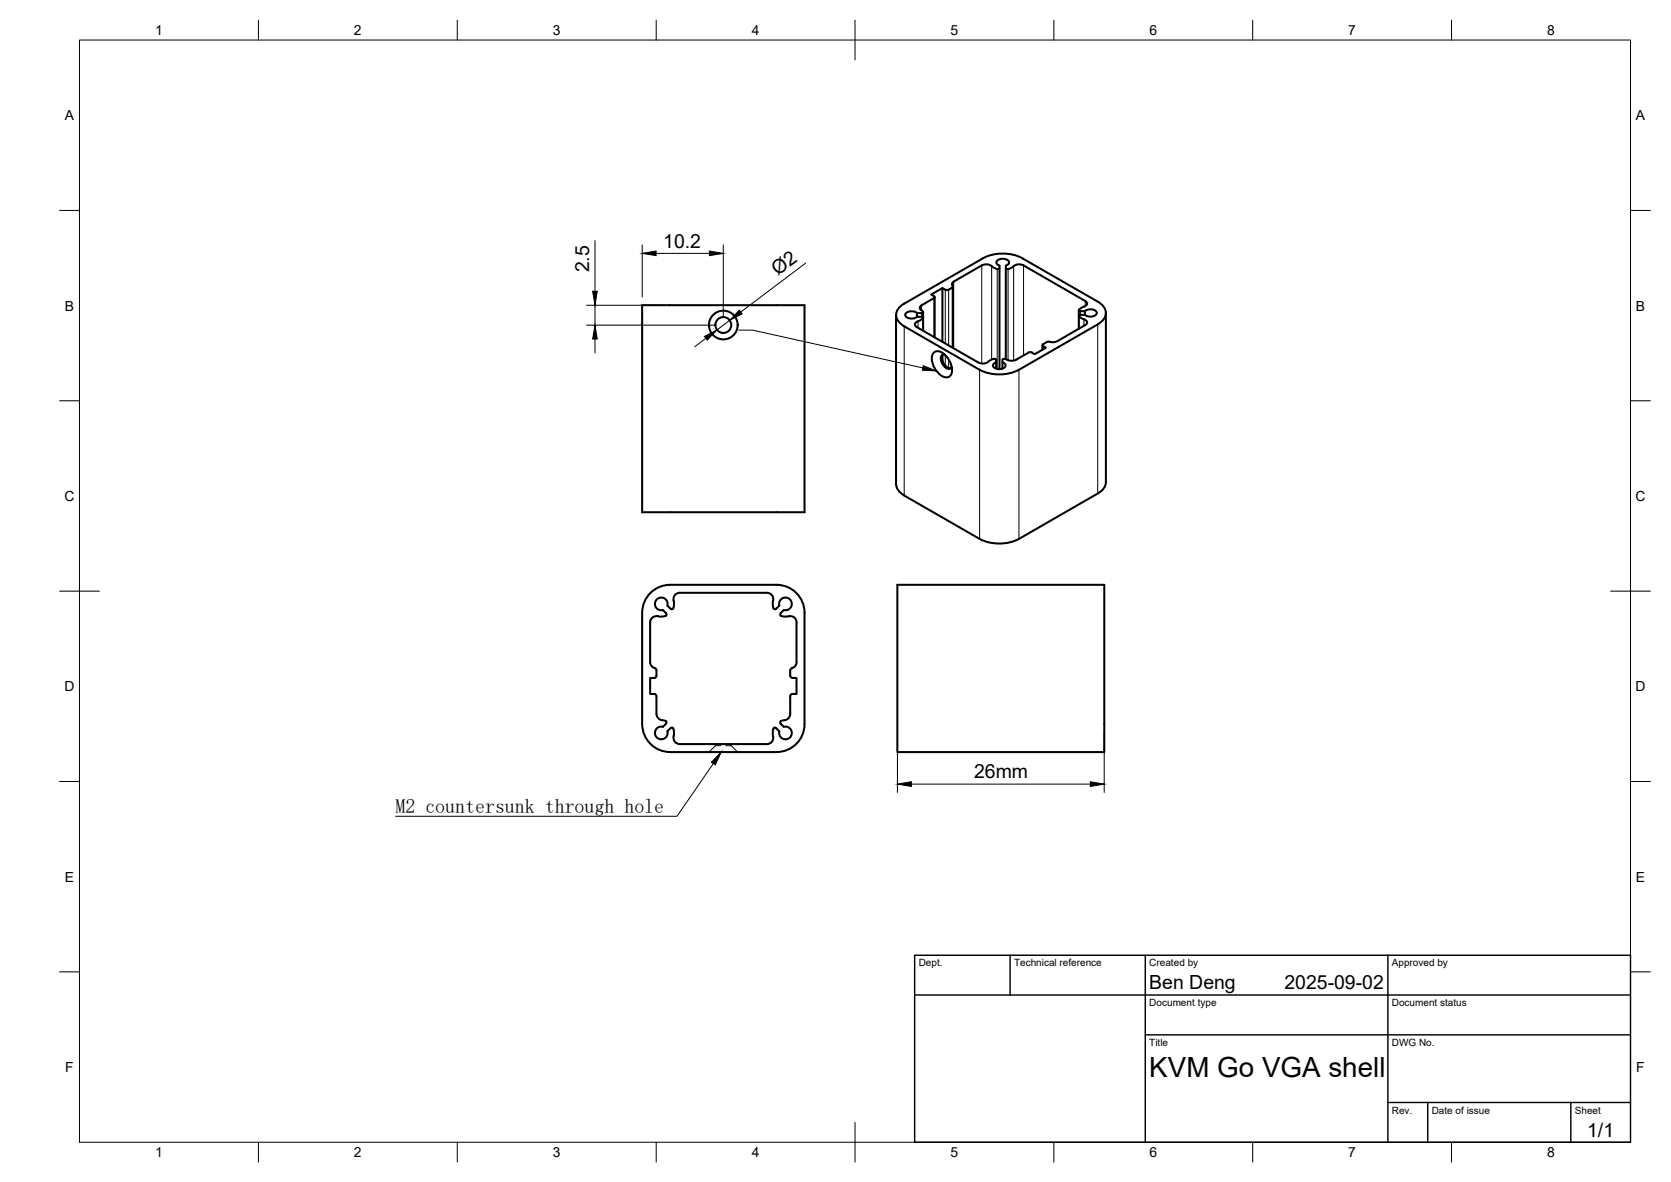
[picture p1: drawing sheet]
<svg xmlns="http://www.w3.org/2000/svg" width="420mm" height="297mm" viewBox="0 0 420 297" stroke-linecap="round" stroke-linejoin="round" font-family="sans-serif">
<!-- layer: Visible -->
<g fill="none" stroke="#000" stroke-width=".51">
<path d="M161.5 76.7h40.8v52h-40.8zM225.3 79.1v42.6M230.6 78.7a2.22 2.22 0 0 0-2.9 .1 1.14 1.14 0 0 0 1.5 1.3l.8-.2 .6-.3M231.7 76.7a.78 .78 0 0 0-.4 .8 .78 .78 0 0 0 .7 .7l.1 .1M232.1 78.4l-.2 .3h-1.3v.9h1.1l.4 .2-.5 .6-.8 .3a.75 .75 0 0 0-.7 .6 .75 .75 0 0 0 .4 .9M232.1 78.5v4.6M235 74.7v10.1M237 72.4v13.5M239.6 72v15.4M247.2 64.9l-19.8 11.4a2.96 2.96 0 0 0-1.4 4.5l1.4 1.2M247.2 64.9a10.9 10.9 0 0 1 9.9 0M251.3 67.4v.1a2.22 2.22 0 0 1-2.2-.8l-.9-.3-1.1 .2-7.3 4.2a.94 .94 0 0 0-.2 1.3l-1.3 .8-1.3-.5-2.9 1.6 .7 .4 .2 .4-3.3 1.9"/>
<path d="M252.9 66.8v23.5M252.9 67.4l.6 .2M252.9 66.7a.83 .83 0 0 0 .8-1 2.09 2.09 0 0 0-3.1 0 .85 .85 0 0 0 .7 1.1v26M257 64.9l19 10.9a2.96 2.96 0 0 1 1.4 4.5l-1.4 1.2-19.8 11.4a10.9 10.9 0 0 1-9.9 0l-18.9-10.9M257.4 66.7l15.5 8.9a.74 .74 0 0 1 .4 .9 .74 .74 0 0 1-.7 .6l-.8 .3-.5 .6 .2 .1 1.3 .1v.9M257.4 66.7a2.57 2.57 0 0 0-3.1 .6l-.8 .3M271.3 78v4.6M272.8 79.1h-1.1l-.4 .2 .5 .6 .8 .3a.75 .75 0 0 1 .7 .6 .75 .75 0 0 1-.4 .9l-7.1 4.1-1.1 .2-1.5-.1M272.8 78.2a2.22 2.22 0 0 1 2.9 .2 1.14 1.14 0 0 1-1.5 1.2l-.8-.1-.6-.4M278.1 78.7v42.5a3.5 3.5 0 0 1-2.1 2.8l-19.8 11.4a11 11 0 0 1-9.9 0l-18.9-10.9a3.5 3.5 0 0 1-2.1-2.8M230.5 82.2l15.5 8.9a2.57 2.57 0 0 0 3.1-.6l.8-.3M234.9 88.6a2.28 2.28 0 0 1 2.9 .8 4.7 4.7 0 0 1 1.3 4.8 1.75 1.75 0 0 1-2.8-.1 5 5 0 0 1-1.7-5.2z"/>
<path d="M237 89.3v1.4M237.1 89.1a2.47 2.47 0 0 0 2 3.4M237.5 89.1a1.05 1.05 0 0 0-.9 .6 1.05 1.05 0 0 0 .1 1l.4 1a1.44 1.44 0 0 0 2 .8l.2-.3M249.9 90.2l.6 .2v2.3M250.5 91a.83 .83 0 0 0-.8 1.1 2.09 2.09 0 0 0 3.1 0 .83 .83 0 0 0-.7-1.1M252.6 90.2l-.5 .2v2.3M252.6 90.2l.7 .2M255.5 90.4l-.8 .2-1.4-.2M258.6 88.6l-3.1 1.8M258.6 88.6h.9M262.1 86.7v1.2M262.3 87l.7 .4-2.8 1.6-.7-.4"/>
<path d="M263.2 86l-1.1 .6 .2 .4M163.5 156.4v10a1.77 1.77 0 0 0 1.4 1.6l.2 .5v1.3l-.2 .4-.4 .2M167.5 154.1l.1 .4a2.51 2.51 0 0 1-2.5 .3l-.7 .2-.6 .4-.3 1M168.6 153l-.8-.8a1.6 1.6 0 0 0-1.4-2 1.6 1.6 0 0 0-1.7 1.7 1.6 1.6 0 0 0 2 1.4l.8 .8M169.3 152.8l-.3 .3-.4-.1M169.4 151l.1 1.1-.2 .7M169.4 151a1.6 1.6 0 0 1 1.5-2h21.9a1.57 1.57 0 0 1 1.6 2M194.4 151l-.1 .7 .2 1.1M194.5 152.8l.5 .3 .9-.9a1.6 1.6 0 0 1 1.4-2 1.6 1.6 0 0 1 1.8 1.7 1.6 1.6 0 0 1-2 1.4l-.8 .8M196.3 154.1l-.1 .4a2.5 2.5 0 0 0 2.5 .3l.7 .2 .5 .4 .4 1M200.3 156.4v10a1.77 1.77 0 0 1-1.4 1.6l-.2 .5v1.5l.4 .3 1.2 .1v4h-1.2l-.4 .3v4.7a1.78 1.78 0 0 1-2 1.7l-.4 .2v.5M225.6 147h52.1v42h-52.1z"/>
<path d="M164.5 170.4h-1v4h1M164.5 174.4l.5 .3 .1 4.7a1.78 1.78 0 0 0 2 1.7l.4 .2v.5M167.5 181.8l-.8 .8a1.6 1.6 0 0 0-2 1.4 1.6 1.6 0 0 0 1.7 1.8 1.6 1.6 0 0 0 1.4-2l.8-.8M168.5 189h26.8M168.5 189a7 7 0 0 1-7-7v-28a7 7 0 0 1 7-7h26.8a7 7 0 0 1 7 7v28a7 7 0 0 1-7 7M196.3 181.8l.8 .8a1.6 1.6 0 0 1 2 1.5 1.6 1.6 0 0 1-1.8 1.7 1.6 1.6 0 0 1-1.4-2l-.8-.8-.3-.1a2.56 2.56 0 0 0-.4 2.5l-.1 .7-.5 .5-1 .4h-21.9a1.67 1.67 0 0 1-1.4-2.4l-.2-1.5-.3-.2-.4 .1"/>
<circle cx="181.9" cy="81.7" r="3.6"/>
<circle cx="181.9" cy="81.7" r="2"/>
</g>
<!-- layer: Visible Narrow -->
<g fill="none" stroke="#000" stroke-width=".25">
<path d="M231.7 78.7v.9M231.7 76.7v1.3M232.1 80v3.1M234.8 74.9v9.8M237.7 72.8v13.5M238.5 72.8v14M239.4 72.3v15M239.8 70.8v16.8M246.8 66.7v24.7M249.3 66.9v23.5M250.7 67.6v25.1M253.5 67.6v22.9"/>
<path d="M254.9 66.9v23.7M257.4 66.7v22.6M271.3 79.4v3.2M271.7 78.2v.9M272.9 75.6v1.3M227.4 82v42.5M230.8 80.7v1.7M237.7 89.3v2.6M238.5 90.3v2.2M246.3 92.9v42.5M256.2 92.9v42.5M262.3 87v.8"/>
<path d="M272.5 80.2v1.7M276 81.5v42.5"/>
</g>
<!-- layer: Hidden -->
<path d="M179.9 187.4h1.4M179.9 187v.4l-1.6 1.6M182.5 187.4h1.4M183.9 187.4l1.6 1.6M183.9 187v.4" fill="none" stroke="#000" stroke-width=".25"/>
<!-- layer: BORDER -->
<g fill="none" stroke="#000" stroke-width=".25">
<path d="M20 10.1h390v276.9h-390zM65 5.1v5M115 5.1v5M165 5.1v5M215 5.1v10M265 5.1v5M315 5.1v5M365 5.1v5M15 52.9h5M410 52.9h5M15 100.7h5M410 100.7h5"/>
<path d="M15 148.6h10M405 148.6h10M15 196.4h5M410 196.4h5M15 244.2h5M410 244.2h5M65 287v5M115 287v5M165 287v5M215 282.1v9.9M265 287v5M315 287v5"/>
<path d="M365 287v5"/>
</g>
<!-- layer: TITLEBLOCK -->
<path d="M230 240.1h180v46.9h-180zM230 250h180M254 240.1v9.9M288 240.1v46.9M349 240.1v46.9M288 260.1h122M349 277.1h61M359 277.1v9.9M395 277.1v9.9" fill="none" stroke="#000" stroke-width=".36"/>
<!-- layer: Leaders -->
<path d="M232.2 91.9l3.2 1.3-3.5-.2zM181.4 189l-1.5 3.2-1-.7z" fill="#000" stroke="#000" stroke-width=".25"/>
<path d="M185.7 83h3.5l42.8 9.5M179.4 191.9l-9.2 13.2h-70.7" fill="none" stroke="#000" stroke-width=".25"/>
<!-- layer: FD_Dimensions -->
<g fill="none" stroke="#000" stroke-width=".25">
<path d="M147.5 76.7h18.9M149.6 60.5v12.7M149.6 76.7v5M161.5 61.6v13M165 63.7h13.4M181.9 61.6v18M202.6 66.1l-16.3 12.3M147.5 81.7h32.3M149.6 85.2v3.5M177.5 85l-2.8 2.1M183.5 80.5l-3.2 2.4M225.7 184.1v15"/>
<path d="M229.2 197h45M277.6 184.1v15"/>
</g>
<path d="M149 73.2h1.2l-.6 3.5zM161.5 63.7l3.5-.6v1.1zM178.4 63.1l3.5 .6-3.5 .5zM185.9 77.9l.7 1-3.1 1.6zM149.6 81.7l.6 3.5h-1.2zM177.1 84.5l3.2-1.6-2.5 2.6zM225.7 197l3.5-.5v1.1zM274.2 196.5l3.4 .5-3.4 .6z" fill="#000" stroke="#000" stroke-width=".25"/>
<text font-size="7" x="289" y="270.6">KVM Go VGA shell</text>
<text font-size="5" x="99.4" y="204.4">M2 countersunk through hole</text>
<g font-size="4.9">
<text x="166.8" y="62.2">10.2</text>
<text x="148.1" y="68.5" transform="rotate(-90 148.1 68.5)">2.5</text>
<text x="195.5" y="69.5" transform="rotate(-37 195.5 69.5)">Ø2</text>
<text x="244.9" y="195.6">26mm</text>
<text x="289" y="248.5">Ben Deng</text>
<text x="323" y="248.5">2025-09-02</text>
<text x="399.1" y="285.7">1/1</text>
</g>
<g font-size="3.5">
<text x="39" y="8.8">1</text>
<text x="89" y="8.8">2</text>
<text x="139" y="8.8">3</text>
<text x="189" y="8.8">4</text>
<text x="239" y="8.8">5</text>
<text x="289" y="8.8">6</text>
<text x="339" y="8.8">7</text>
<text x="389" y="8.8">8</text>
<text x="16.3" y="30.2">A</text>
<text x="411.3" y="30.2">A</text>
<text x="16.3" y="78">B</text>
<text x="411.3" y="78">B</text>
<text x="16.2" y="125.9">C</text>
<text x="411.2" y="125.9">C</text>
<text x="16.2" y="173.7">D</text>
<text x="411.2" y="173.7">D</text>
<text x="16.3" y="221.6">E</text>
<text x="411.3" y="221.6">E</text>
<text x="16.4" y="269.4">F</text>
<text x="411.4" y="269.4">F</text>
<text x="39" y="290.8">1</text>
<text x="89" y="290.8">2</text>
<text x="139" y="290.8">3</text>
<text x="189" y="290.8">4</text>
<text x="239" y="290.8">5</text>
<text x="289" y="290.8">6</text>
<text x="339" y="290.8">7</text>
<text x="389" y="290.8">8</text>
</g>
<g font-size="2.5">
<text x="231" y="242.9">Dept.</text>
<text x="255" y="242.9">Technical reference</text>
<text x="289" y="242.9">Created by</text>
<text x="350" y="242.9">Approved by</text>
<text x="289" y="252.8">Document type</text>
<text x="350" y="252.8">Document status</text>
<text x="289" y="262.9">Title</text>
<text x="350" y="262.9">DWG No.</text>
<text x="350" y="279.9">Rev.</text>
<text x="360" y="279.9">Date of issue</text>
<text x="396" y="279.9">Sheet</text>
</g>
</svg>
